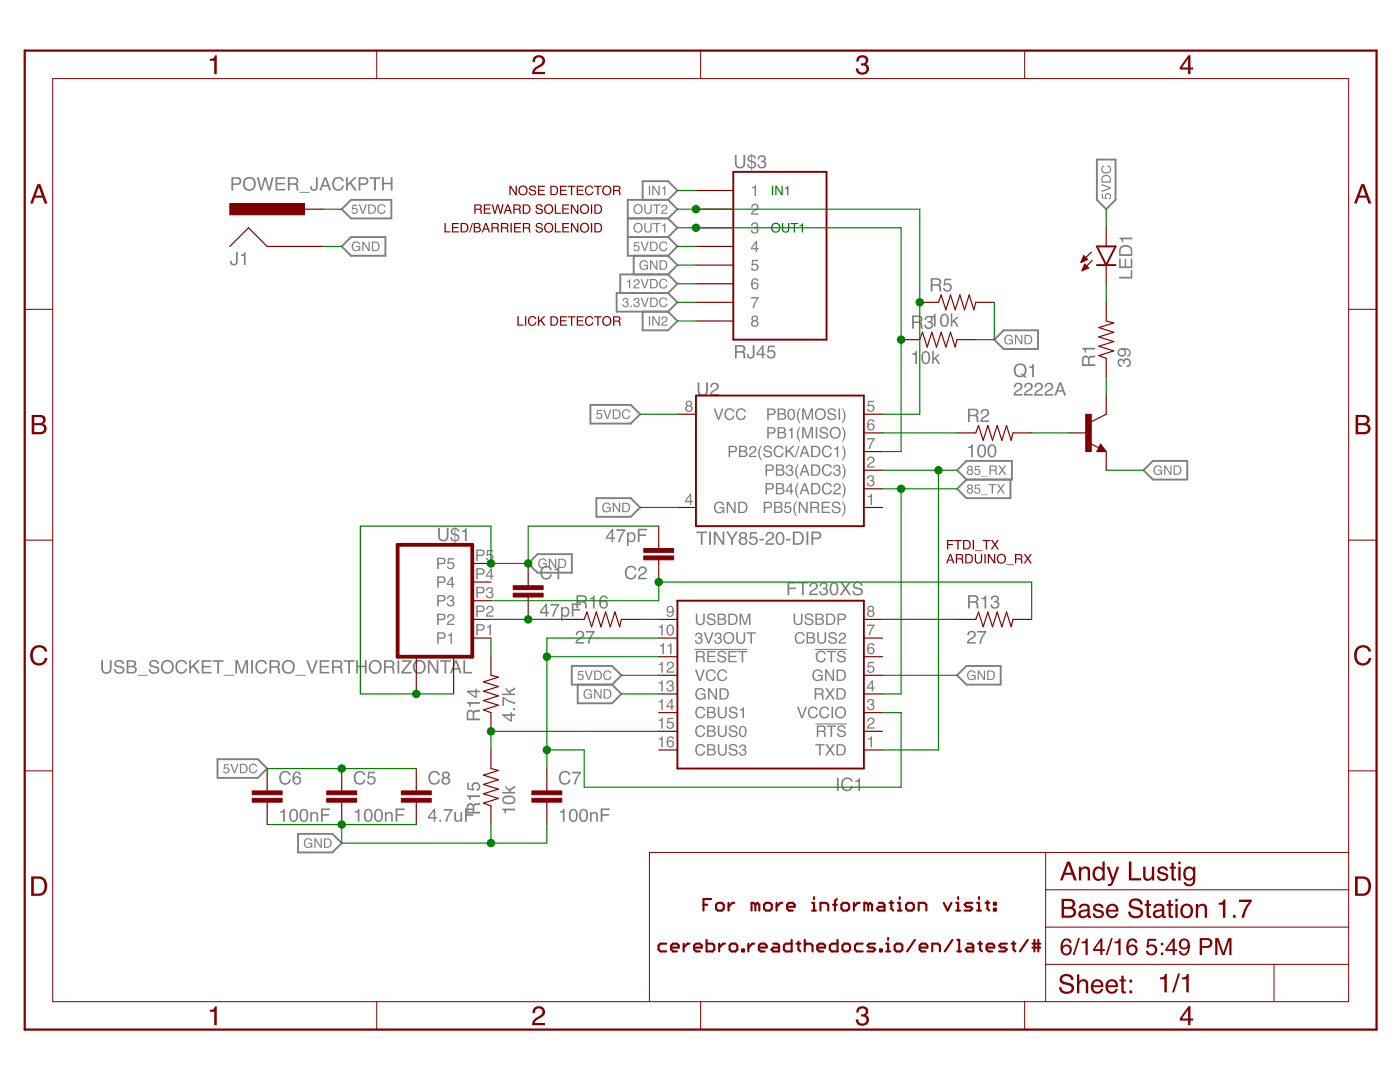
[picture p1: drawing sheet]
<?xml version="1.0" encoding="utf-8"?>
<!DOCTYPE eagle SYSTEM "eagle.dtd">
<!--
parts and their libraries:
SparkFun-DigitalIC: Licensing: Creative Commons ShareAlike 4.0 International - https://creativecommons.org/licenses/by-sa/4.0
-->
<eagle version="7.3.0">
<drawing>
<settings>
<setting alwaysvectorfont="no"/>
<setting verticaltext="up"/>
</settings>
<grid distance="0.1" unitdist="inch" unit="inch" style="lines" multiple="1" display="no" altdistance="0.01" altunitdist="inch" altunit="inch"/>
<schematic xreflabel="%F%N/%S.%C%R" xrefpart="/%S.%C%R">
<libraries>
<library name="SparkFun-DigitalIC">
<symbols>
<symbol name="ATTINY13">
<wire x1="-12.7" y1="10.16" x2="10.16" y2="10.16" width="0.254" layer="94"/>
<wire x1="10.16" y1="10.16" x2="10.16" y2="-7.62" width="0.254" layer="94"/>
<wire x1="10.16" y1="-7.62" x2="-12.7" y2="-7.62" width="0.254" layer="94"/>
<wire x1="-12.7" y1="-7.62" x2="-12.7" y2="10.16" width="0.254" layer="94"/>
<text x="-12.7" y="-10.16" size="1.778" layer="96">&gt;Value</text>
<text x="-12.7" y="10.16" size="1.778" layer="95">&gt;Name</text>
<pin name="VCC" x="-15.24" y="7.62" length="short"/>
<pin name="PB1(MISO)" x="12.7" y="5.08" length="short" rot="R180"/>
<pin name="PB5(NRES)" x="12.7" y="-5.08" length="short" rot="R180"/>
<pin name="GND" x="-15.24" y="-5.08" length="short"/>
<pin name="PB0(MOSI)" x="12.7" y="7.62" length="short" rot="R180"/>
<pin name="PB2(SCK/ADC1)" x="12.7" y="2.54" length="short" rot="R180"/>
<pin name="PB3(ADC3)" x="12.7" y="0" length="short" rot="R180"/>
<pin name="PB4(ADC2)" x="12.7" y="-2.54" length="short" rot="R180"/>
</symbol>
</symbols>
<devicesets>
<deviceset name="ATTINY45" prefix="U" uservalue="yes">
<gates>
<gate name="G$1" symbol="ATTINY13" x="0" y="0"/>
</gates>
<devices>
<device name="TINY45-20-SMT" package="SO08-EIAJ">
<connects>
<connect gate="G$1" pin="GND" pad="4"/>
<connect gate="G$1" pin="PB0(MOSI)" pad="5"/>
<connect gate="G$1" pin="PB1(MISO)" pad="6"/>
<connect gate="G$1" pin="PB2(SCK/ADC1)" pad="7"/>
<connect gate="G$1" pin="PB3(ADC3)" pad="2"/>
<connect gate="G$1" pin="PB4(ADC2)" pad="3"/>
<connect gate="G$1" pin="PB5(NRES)" pad="1"/>
<connect gate="G$1" pin="VCC" pad="8"/>
</connects>
<technologies>
<technology name="">
<attribute name="PROD_ID" value="IC-08922"/>
<attribute name="VALUE" value="Tiny45-20-SMT" constant="no"/>
</technology>
</technologies>
</device>
<device name="TINY45-20-DIP" package="DIP08">
<connects>
<connect gate="G$1" pin="GND" pad="4"/>
<connect gate="G$1" pin="PB0(MOSI)" pad="5"/>
<connect gate="G$1" pin="PB1(MISO)" pad="6"/>
<connect gate="G$1" pin="PB2(SCK/ADC1)" pad="7"/>
<connect gate="G$1" pin="PB3(ADC3)" pad="2"/>
<connect gate="G$1" pin="PB4(ADC2)" pad="3"/>
<connect gate="G$1" pin="PB5(NRES)" pad="1"/>
<connect gate="G$1" pin="VCC" pad="8"/>
</connects>
<technologies>
<technology name="">
<attribute name="PROD_ID" value="IC-09439"/>
<attribute name="VALUE" value="TINY45-20-DIP" constant="no"/>
</technology>
</technologies>
</device>
<device name="TINY85-20-DIP" package="DIP08">
<connects>
<connect gate="G$1" pin="GND" pad="4"/>
<connect gate="G$1" pin="PB0(MOSI)" pad="5"/>
<connect gate="G$1" pin="PB1(MISO)" pad="6"/>
<connect gate="G$1" pin="PB2(SCK/ADC1)" pad="7"/>
<connect gate="G$1" pin="PB3(ADC3)" pad="2"/>
<connect gate="G$1" pin="PB4(ADC2)" pad="3"/>
<connect gate="G$1" pin="PB5(NRES)" pad="1"/>
<connect gate="G$1" pin="VCC" pad="8"/>
</connects>
<technologies>
<technology name="">
<attribute name="PROD_ID" value="IC-09445"/>
<attribute name="VALUE" value="TINY85-20-DIP" constant="no"/>
</technology>
</technologies>
</device>
<device name="TINY85-20-SMT" package="SO08-EIAJ">
<connects>
<connect gate="G$1" pin="GND" pad="4"/>
<connect gate="G$1" pin="PB0(MOSI)" pad="5"/>
<connect gate="G$1" pin="PB1(MISO)" pad="6"/>
<connect gate="G$1" pin="PB2(SCK/ADC1)" pad="7"/>
<connect gate="G$1" pin="PB3(ADC3)" pad="2"/>
<connect gate="G$1" pin="PB4(ADC2)" pad="3"/>
<connect gate="G$1" pin="PB5(NRES)" pad="1"/>
<connect gate="G$1" pin="VCC" pad="8"/>
</connects>
<technologies>
<technology name="">
<attribute name="PROD_ID" value="IC-09092"/>
<attribute name="VALUE" value="Tiny85-20-SMT" constant="no"/>
</technology>
</technologies>
</device>
</devices>
</deviceset>
</devicesets>
</library>
<library name="Andy-library">
<symbols>
<symbol name="RJ45-8">
<wire x1="-7.62" y1="-10.16" x2="5.08" y2="-10.16" width="0.254" layer="94"/>
<wire x1="5.08" y1="-10.16" x2="5.08" y2="12.7" width="0.254" layer="94"/>
<wire x1="5.08" y1="12.7" x2="-7.62" y2="12.7" width="0.254" layer="94"/>
<wire x1="-7.62" y1="12.7" x2="-7.62" y2="-10.16" width="0.254" layer="94"/>
<text x="-7.62" y="13.208" size="1.778" layer="95">&gt;Name</text>
<text x="-7.62" y="-12.7" size="1.778" layer="95">&gt;Value</text>
<pin name="1" x="-12.7" y="10.16" visible="pin" length="middle"/>
<pin name="2" x="-12.7" y="7.62" visible="pin" length="middle"/>
<pin name="3" x="-12.7" y="5.08" visible="pin" length="middle"/>
<pin name="4" x="-12.7" y="2.54" visible="pin" length="middle"/>
<pin name="8" x="-12.7" y="-7.62" visible="pin" length="middle"/>
<pin name="7" x="-12.7" y="-5.08" visible="pin" length="middle"/>
<pin name="6" x="-12.7" y="-2.54" visible="pin" length="middle"/>
<pin name="5" x="-12.7" y="0" visible="pin" length="middle"/>
</symbol>
<symbol name="LED">
<wire x1="1.27" y1="0" x2="0" y2="-2.54" width="0.254" layer="94"/>
<wire x1="0" y1="-2.54" x2="-1.27" y2="0" width="0.254" layer="94"/>
<wire x1="1.27" y1="-2.54" x2="0" y2="-2.54" width="0.254" layer="94"/>
<wire x1="0" y1="-2.54" x2="-1.27" y2="-2.54" width="0.254" layer="94"/>
<wire x1="1.27" y1="0" x2="0" y2="0" width="0.254" layer="94"/>
<wire x1="0" y1="0" x2="-1.27" y2="0" width="0.254" layer="94"/>
<wire x1="-2.032" y1="-0.762" x2="-3.429" y2="-2.159" width="0.1524" layer="94"/>
<wire x1="-1.905" y1="-1.905" x2="-3.302" y2="-3.302" width="0.1524" layer="94"/>
<text x="3.556" y="-4.572" size="1.778" layer="95" rot="R90">&gt;NAME</text>
<text x="5.715" y="-4.572" size="1.778" layer="96" rot="R90">&gt;VALUE</text>
<pin name="C" x="0" y="-5.08" visible="off" length="short" direction="pas" rot="R90"/>
<pin name="A" x="0" y="2.54" visible="off" length="short" direction="pas" rot="R270"/>
<polygon width="0.1524" layer="94">
<vertex x="-3.429" y="-2.159"/>
<vertex x="-3.048" y="-1.27"/>
<vertex x="-2.54" y="-1.778"/>
</polygon>
<polygon width="0.1524" layer="94">
<vertex x="-3.302" y="-3.302"/>
<vertex x="-2.921" y="-2.413"/>
<vertex x="-2.413" y="-2.921"/>
</polygon>
</symbol>
<symbol name="MICRO-SOCKET">
<wire x1="-5.08" y1="7.62" x2="-5.08" y2="-7.62" width="0.508" layer="94"/>
<wire x1="-5.08" y1="-7.62" x2="5.08" y2="-7.62" width="0.508" layer="94"/>
<wire x1="5.08" y1="-7.62" x2="5.08" y2="7.62" width="0.508" layer="94"/>
<wire x1="5.08" y1="7.62" x2="-5.08" y2="7.62" width="0.508" layer="94"/>
<text x="-4.826" y="8.128" size="1.778" layer="95">&gt;NAME</text>
<text x="-5.08" y="-9.906" size="1.778" layer="96">&gt;VALUE</text>
<pin name="P4" x="-7.62" y="2.54" length="short"/>
<pin name="P1" x="-7.62" y="-5.08" length="short"/>
<pin name="P5" x="-7.62" y="5.08" length="short"/>
<pin name="P2" x="-7.62" y="-2.54" length="short"/>
<pin name="P3" x="-7.62" y="0" length="short"/>
<pin name="P$1" x="2.54" y="-12.7" visible="off" length="middle" rot="R90"/>
<pin name="P$2" x="-2.54" y="-12.7" visible="off" length="middle" rot="R90"/>
</symbol>
<symbol name="NPN-1">
<wire x1="2.54" y1="2.54" x2="0.508" y2="1.524" width="0.1524" layer="94"/>
<wire x1="1.778" y1="-1.524" x2="2.54" y2="-2.54" width="0.1524" layer="94"/>
<wire x1="2.54" y1="-2.54" x2="1.27" y2="-2.54" width="0.1524" layer="94"/>
<wire x1="1.27" y1="-2.54" x2="1.778" y2="-1.524" width="0.1524" layer="94"/>
<wire x1="1.54" y1="-2.04" x2="0.308" y2="-1.424" width="0.1524" layer="94"/>
<wire x1="1.524" y1="-2.413" x2="2.286" y2="-2.413" width="0.254" layer="94"/>
<wire x1="2.286" y1="-2.413" x2="1.778" y2="-1.778" width="0.254" layer="94"/>
<wire x1="1.778" y1="-1.778" x2="1.524" y2="-2.286" width="0.254" layer="94"/>
<wire x1="1.524" y1="-2.286" x2="1.905" y2="-2.286" width="0.254" layer="94"/>
<wire x1="1.905" y1="-2.286" x2="1.778" y2="-2.032" width="0.254" layer="94"/>
<text x="-10.16" y="7.62" size="1.778" layer="95">&gt;NAME</text>
<text x="-10.16" y="5.08" size="1.778" layer="96">&gt;VALUE</text>
<rectangle x1="-0.254" y1="-2.54" x2="0.508" y2="2.54" layer="94"/>
<pin name="B" x="-2.54" y="0" visible="off" length="short" direction="pas" swaplevel="1"/>
<pin name="E" x="2.54" y="-5.08" visible="off" length="short" direction="pas" swaplevel="3" rot="R90"/>
<pin name="C" x="2.54" y="5.08" visible="off" length="short" direction="pas" swaplevel="2" rot="R270"/>
</symbol>
<symbol name="POWERJACK">
<wire x1="-10.16" y1="2.54" x2="-7.62" y2="5.08" width="0.1524" layer="94"/>
<wire x1="-7.62" y1="5.08" x2="-5.08" y2="2.54" width="0.1524" layer="94"/>
<wire x1="-5.08" y1="2.54" x2="-2.54" y2="2.54" width="0.1524" layer="94"/>
<wire x1="-2.54" y1="2.54" x2="0" y2="2.54" width="0.1524" layer="94"/>
<text x="-10.16" y="10.16" size="1.778" layer="96">&gt;Value</text>
<text x="-10.16" y="0" size="1.778" layer="95">&gt;Name</text>
<rectangle x1="-10.16" y1="6.858" x2="0" y2="8.382" layer="94"/>
<pin name="GND" x="2.54" y="2.54" visible="off" length="short" rot="R180"/>
<pin name="PWR" x="2.54" y="7.62" visible="off" length="short" rot="R180"/>
</symbol>
</symbols>
<devicesets>
<deviceset name="RJ45">
<gates>
<gate name="G$1" symbol="RJ45-8" x="0" y="0"/>
</gates>
<devices>
<device name="" package="RJ45-8">
<connects>
<connect gate="G$1" pin="1" pad="1"/>
<connect gate="G$1" pin="2" pad="2"/>
<connect gate="G$1" pin="3" pad="3"/>
<connect gate="G$1" pin="4" pad="4"/>
<connect gate="G$1" pin="5" pad="5"/>
<connect gate="G$1" pin="6" pad="6"/>
<connect gate="G$1" pin="7" pad="7"/>
<connect gate="G$1" pin="8" pad="8"/>
</connects>
<technologies>
<technology name=""/>
</technologies>
</device>
<device name="NOHOLES" package="RJ45-NOHOLES">
<connects>
<connect gate="G$1" pin="1" pad="1"/>
<connect gate="G$1" pin="2" pad="2"/>
<connect gate="G$1" pin="3" pad="3"/>
<connect gate="G$1" pin="4" pad="4"/>
<connect gate="G$1" pin="5" pad="5"/>
<connect gate="G$1" pin="6" pad="6"/>
<connect gate="G$1" pin="7" pad="7"/>
<connect gate="G$1" pin="8" pad="8"/>
</connects>
<technologies>
<technology name=""/>
</technologies>
</device>
</devices>
</deviceset>
<deviceset name="LED" prefix="LED" uservalue="yes">
<gates>
<gate name="G$1" symbol="LED" x="0" y="0"/>
</gates>
<devices>
<device name="5MM" package="LED5MM">
<connects>
<connect gate="G$1" pin="A" pad="A"/>
<connect gate="G$1" pin="C" pad="K"/>
</connects>
<technologies>
<technology name=""/>
</technologies>
</device>
<device name="3MM" package="LED3MM">
<connects>
<connect gate="G$1" pin="A" pad="A"/>
<connect gate="G$1" pin="C" pad="K"/>
</connects>
<technologies>
<technology name=""/>
</technologies>
</device>
<device name="1206" package="LED-1206">
<connects>
<connect gate="G$1" pin="A" pad="A"/>
<connect gate="G$1" pin="C" pad="C"/>
</connects>
<technologies>
<technology name=""/>
</technologies>
</device>
<device name="0603" package="LED-0603">
<connects>
<connect gate="G$1" pin="A" pad="A"/>
<connect gate="G$1" pin="C" pad="C"/>
</connects>
<technologies>
<technology name=""/>
</technologies>
</device>
<device name="10MM" package="LED10MM">
<connects>
<connect gate="G$1" pin="A" pad="A"/>
<connect gate="G$1" pin="C" pad="C"/>
</connects>
<technologies>
<technology name=""/>
</technologies>
</device>
<device name="-FKIT-1206" package="FKIT-LED-1206">
<connects>
<connect gate="G$1" pin="A" pad="A"/>
<connect gate="G$1" pin="C" pad="C"/>
</connects>
<technologies>
<technology name=""/>
</technologies>
</device>
<device name="-3MM-NO_SILK" package="LED3MM-NS">
<connects>
<connect gate="G$1" pin="A" pad="A"/>
<connect gate="G$1" pin="C" pad="K"/>
</connects>
<technologies>
<technology name=""/>
</technologies>
</device>
<device name="5MM-KIT" package="LED5MM-KIT">
<connects>
<connect gate="G$1" pin="A" pad="A"/>
<connect gate="G$1" pin="C" pad="K"/>
</connects>
<technologies>
<technology name=""/>
</technologies>
</device>
<device name="1206-BOTTOM" package="LED-1206-BOTTOM">
<connects>
<connect gate="G$1" pin="A" pad="A"/>
<connect gate="G$1" pin="C" pad="C"/>
</connects>
<technologies>
<technology name=""/>
</technologies>
</device>
<device name="" package="PLCC-2">
<connects>
<connect gate="G$1" pin="A" pad="ANODE"/>
<connect gate="G$1" pin="C" pad="CATHODE"/>
</connects>
<technologies>
<technology name=""/>
</technologies>
</device>
</devices>
</deviceset>
<deviceset name="USB_SOCKET_MICRO_VERT">
<gates>
<gate name="G$1" symbol="MICRO-SOCKET" x="0" y="0"/>
</gates>
<devices>
<device name="" package="USB_VERT_MICRO_SMD">
<connects>
<connect gate="G$1" pin="P$1" pad="P$1"/>
<connect gate="G$1" pin="P$2" pad="P$2 P$3"/>
<connect gate="G$1" pin="P1" pad="P1"/>
<connect gate="G$1" pin="P2" pad="P2"/>
<connect gate="G$1" pin="P3" pad="P3"/>
<connect gate="G$1" pin="P4" pad="P4"/>
<connect gate="G$1" pin="P5" pad="P5"/>
</connects>
<technologies>
<technology name=""/>
</technologies>
</device>
<device name="HORIZONTAL" package="USB_HORZ_MICRO_SMD">
<connects>
<connect gate="G$1" pin="P$1" pad="G1"/>
<connect gate="G$1" pin="P$2" pad="G2"/>
<connect gate="G$1" pin="P1" pad="P1"/>
<connect gate="G$1" pin="P2" pad="P2"/>
<connect gate="G$1" pin="P3" pad="P3"/>
<connect gate="G$1" pin="P4" pad="P4"/>
<connect gate="G$1" pin="P5" pad="P5"/>
</connects>
<technologies>
<technology name=""/>
</technologies>
</device>
<device name="REINFORCED" package="USB_HORZ_REINFORCED_MICRO">
<connects>
<connect gate="G$1" pin="P$1" pad="G1 G2"/>
<connect gate="G$1" pin="P$2" pad="P$1 P$2"/>
<connect gate="G$1" pin="P1" pad="P1"/>
<connect gate="G$1" pin="P2" pad="P2"/>
<connect gate="G$1" pin="P3" pad="P3"/>
<connect gate="G$1" pin="P4" pad="P4"/>
<connect gate="G$1" pin="P5" pad="P5"/>
</connects>
<technologies>
<technology name=""/>
</technologies>
</device>
</devices>
</deviceset>
<deviceset name="2N2222" prefix="T">
<gates>
<gate name="G$1" symbol="NPN-1" x="0" y="0"/>
</gates>
<devices>
<device name="" package="TO92-EBC-OVAL">
<connects>
<connect gate="G$1" pin="B" pad="B"/>
<connect gate="G$1" pin="C" pad="C"/>
<connect gate="G$1" pin="E" pad="E"/>
</connects>
<technologies>
<technology name=""/>
</technologies>
</device>
</devices>
</deviceset>
<deviceset name="POWER_JACK" prefix="J">
<gates>
<gate name="G$1" symbol="POWERJACK" x="7.62" y="-2.54"/>
</gates>
<devices>
<device name="PTH" package="POWER_JACK_PTH">
<connects>
<connect gate="G$1" pin="GND" pad="GND"/>
<connect gate="G$1" pin="PWR" pad="PWR"/>
</connects>
<technologies>
<technology name="">
<attribute name="PROD_ID" value="PRT-00119" constant="no"/>
</technology>
</technologies>
</device>
</devices>
</deviceset>
</devicesets>
</library>
<library name="SparkFun-Capacitors">
<symbols>
<symbol name="CAP">
<wire x1="0" y1="2.54" x2="0" y2="2.032" width="0.1524" layer="94"/>
<wire x1="0" y1="0" x2="0" y2="0.508" width="0.1524" layer="94"/>
<text x="1.524" y="2.921" size="1.778" layer="95">&gt;NAME</text>
<text x="1.524" y="-2.159" size="1.778" layer="96">&gt;VALUE</text>
<rectangle x1="-2.032" y1="0.508" x2="2.032" y2="1.016" layer="94"/>
<rectangle x1="-2.032" y1="1.524" x2="2.032" y2="2.032" layer="94"/>
<pin name="1" x="0" y="5.08" visible="off" length="short" direction="pas" swaplevel="1" rot="R270"/>
<pin name="2" x="0" y="-2.54" visible="off" length="short" direction="pas" swaplevel="1" rot="R90"/>
</symbol>
</symbols>
<devicesets>
<deviceset name="CAP" prefix="C" uservalue="yes">
<gates>
<gate name="G$1" symbol="CAP" x="0" y="0"/>
</gates>
<devices>
<device name="PTH" package="CAP-PTH-SMALL">
<connects>
<connect gate="G$1" pin="1" pad="1"/>
<connect gate="G$1" pin="2" pad="2"/>
</connects>
<technologies>
<technology name=""/>
</technologies>
</device>
<device name="PTH2" package="CAP-PTH-SMALL2">
<connects>
<connect gate="G$1" pin="1" pad="1"/>
<connect gate="G$1" pin="2" pad="2"/>
</connects>
<technologies>
<technology name=""/>
</technologies>
</device>
<device name="0805" package="0805">
<connects>
<connect gate="G$1" pin="1" pad="1"/>
<connect gate="G$1" pin="2" pad="2"/>
</connects>
<technologies>
<technology name=""/>
</technologies>
</device>
<device name="PTH3" package="CAP-PTH-LARGE">
<connects>
<connect gate="G$1" pin="1" pad="1"/>
<connect gate="G$1" pin="2" pad="2"/>
</connects>
<technologies>
<technology name=""/>
</technologies>
</device>
<device name="SMD" package="GRM43D">
<connects>
<connect gate="G$1" pin="1" pad="A"/>
<connect gate="G$1" pin="2" pad="C"/>
</connects>
<technologies>
<technology name=""/>
</technologies>
</device>
<device name="0603-CAP" package="0603-CAP">
<connects>
<connect gate="G$1" pin="1" pad="1"/>
<connect gate="G$1" pin="2" pad="2"/>
</connects>
<technologies>
<technology name=""/>
</technologies>
</device>
<device name="0402-CAP" package="0402-CAP">
<connects>
<connect gate="G$1" pin="1" pad="1"/>
<connect gate="G$1" pin="2" pad="2"/>
</connects>
<technologies>
<technology name=""/>
</technologies>
</device>
<device name="PTH1" package="CAP-PTH-5MM">
<connects>
<connect gate="G$1" pin="1" pad="1"/>
<connect gate="G$1" pin="2" pad="2"/>
</connects>
<technologies>
<technology name=""/>
</technologies>
</device>
<device name="_" package="AXIAL-5MM">
<connects>
<connect gate="G$1" pin="1" pad="P$1"/>
<connect gate="G$1" pin="2" pad="P$2"/>
</connects>
<technologies>
<technology name=""/>
</technologies>
</device>
<device name="1210" package="1210">
<connects>
<connect gate="G$1" pin="1" pad="1"/>
<connect gate="G$1" pin="2" pad="2"/>
</connects>
<technologies>
<technology name=""/>
</technologies>
</device>
<device name="1206" package="1206">
<connects>
<connect gate="G$1" pin="1" pad="1"/>
<connect gate="G$1" pin="2" pad="2"/>
</connects>
<technologies>
<technology name=""/>
</technologies>
</device>
<device name="ASMD" package="CTZ3">
<connects>
<connect gate="G$1" pin="1" pad="+"/>
<connect gate="G$1" pin="2" pad="-"/>
</connects>
<technologies>
<technology name=""/>
</technologies>
</device>
<device name="KIT" package="CAP-PTH-SMALL-KIT">
<connects>
<connect gate="G$1" pin="1" pad="1"/>
<connect gate="G$1" pin="2" pad="2"/>
</connects>
<technologies>
<technology name=""/>
</technologies>
</device>
<device name="EZ" package="CAP-PTH-SMALLEZ">
<connects>
<connect gate="G$1" pin="1" pad="1"/>
<connect gate="G$1" pin="2" pad="2"/>
</connects>
<technologies>
<technology name=""/>
</technologies>
</device>
</devices>
</deviceset>
</devicesets>
</library>
<library name="ftdichip">
<symbols>
<symbol name="FT230X">
<pin name="TXD" x="-15.24" y="7.62" length="short" direction="out"/>
<pin name="!RTS" x="-15.24" y="5.08" length="short" direction="out"/>
<pin name="VCCIO" x="-15.24" y="2.54" length="short" direction="pwr"/>
<pin name="RXD" x="-15.24" y="0" length="short" direction="in"/>
<pin name="GND" x="-15.24" y="-2.54" length="short" direction="pwr"/>
<pin name="!CTS" x="-15.24" y="-5.08" length="short" direction="in"/>
<pin name="CBUS2" x="-15.24" y="-7.62" length="short"/>
<pin name="USBDP" x="-15.24" y="-10.16" length="short" direction="in"/>
<pin name="USBDM" x="15.24" y="-10.16" length="short" direction="in" rot="R180"/>
<pin name="3V3OUT" x="15.24" y="-7.62" length="short" direction="out" rot="R180"/>
<pin name="!RESET" x="15.24" y="-5.08" length="short" direction="in" rot="R180"/>
<pin name="VCC" x="15.24" y="-2.54" length="short" direction="pwr" rot="R180"/>
<pin name="GND@1" x="15.24" y="0" length="short" direction="pwr" rot="R180"/>
<pin name="CBUS1" x="15.24" y="2.54" length="short" rot="R180"/>
<pin name="CBUS0" x="15.24" y="5.08" length="short" rot="R180"/>
<pin name="CBUS3" x="15.24" y="7.62" length="short" rot="R180"/>
<wire x1="-12.7" y1="-12.7" x2="12.7" y2="-12.7" width="0.254" layer="94"/>
<wire x1="12.7" y1="-12.7" x2="12.7" y2="10.16" width="0.254" layer="94"/>
<wire x1="12.7" y1="10.16" x2="-12.7" y2="10.16" width="0.254" layer="94"/>
<wire x1="-12.7" y1="10.16" x2="-12.7" y2="-12.7" width="0.254" layer="94"/>
<text x="-12.7" y="11.43" size="1.778" layer="95">&gt;NAME</text>
<text x="-12.7" y="-15.24" size="1.778" layer="96">&gt;VALUE</text>
</symbol>
</symbols>
<devicesets>
<deviceset name="FT230X" prefix="IC">
<gates>
<gate name="G$1" symbol="FT230X" x="0" y="0"/>
</gates>
<devices>
<device name="S" package="SSOP16">
<connects>
<connect gate="G$1" pin="!CTS" pad="6"/>
<connect gate="G$1" pin="!RESET" pad="11"/>
<connect gate="G$1" pin="!RTS" pad="2"/>
<connect gate="G$1" pin="3V3OUT" pad="10"/>
<connect gate="G$1" pin="CBUS0" pad="15"/>
<connect gate="G$1" pin="CBUS1" pad="14"/>
<connect gate="G$1" pin="CBUS2" pad="7"/>
<connect gate="G$1" pin="CBUS3" pad="16"/>
<connect gate="G$1" pin="GND" pad="5"/>
<connect gate="G$1" pin="GND@1" pad="13"/>
<connect gate="G$1" pin="RXD" pad="4"/>
<connect gate="G$1" pin="TXD" pad="1"/>
<connect gate="G$1" pin="USBDM" pad="9"/>
<connect gate="G$1" pin="USBDP" pad="8"/>
<connect gate="G$1" pin="VCC" pad="12"/>
<connect gate="G$1" pin="VCCIO" pad="3"/>
</connects>
<technologies>
<technology name=""/>
</technologies>
</device>
<device name="Q" package="QFN16">
<connects>
<connect gate="G$1" pin="!CTS" pad="4"/>
<connect gate="G$1" pin="!RESET" pad="9"/>
<connect gate="G$1" pin="!RTS" pad="16"/>
<connect gate="G$1" pin="3V3OUT" pad="8"/>
<connect gate="G$1" pin="CBUS0" pad="12"/>
<connect gate="G$1" pin="CBUS1" pad="11"/>
<connect gate="G$1" pin="CBUS2" pad="5"/>
<connect gate="G$1" pin="CBUS3" pad="14"/>
<connect gate="G$1" pin="GND" pad="3"/>
<connect gate="G$1" pin="GND@1" pad="13"/>
<connect gate="G$1" pin="RXD" pad="2"/>
<connect gate="G$1" pin="TXD" pad="15"/>
<connect gate="G$1" pin="USBDM" pad="7"/>
<connect gate="G$1" pin="USBDP" pad="6"/>
<connect gate="G$1" pin="VCC" pad="10"/>
<connect gate="G$1" pin="VCCIO" pad="1"/>
</connects>
<technologies>
<technology name=""/>
</technologies>
</device>
</devices>
</deviceset>
</devicesets>
</library>
<library name="SparkFun-Resistors">
<symbols>
<symbol name="RESISTOR">
<wire x1="-2.54" y1="0" x2="-2.159" y2="1.016" width="0.1524" layer="94"/>
<wire x1="-2.159" y1="1.016" x2="-1.524" y2="-1.016" width="0.1524" layer="94"/>
<wire x1="-1.524" y1="-1.016" x2="-0.889" y2="1.016" width="0.1524" layer="94"/>
<wire x1="-0.889" y1="1.016" x2="-0.254" y2="-1.016" width="0.1524" layer="94"/>
<wire x1="-0.254" y1="-1.016" x2="0.381" y2="1.016" width="0.1524" layer="94"/>
<wire x1="0.381" y1="1.016" x2="1.016" y2="-1.016" width="0.1524" layer="94"/>
<wire x1="1.016" y1="-1.016" x2="1.651" y2="1.016" width="0.1524" layer="94"/>
<wire x1="1.651" y1="1.016" x2="2.286" y2="-1.016" width="0.1524" layer="94"/>
<wire x1="2.286" y1="-1.016" x2="2.54" y2="0" width="0.1524" layer="94"/>
<text x="-3.81" y="1.4986" size="1.778" layer="95">&gt;NAME</text>
<text x="-3.81" y="-3.302" size="1.778" layer="96">&gt;VALUE</text>
<pin name="2" x="5.08" y="0" visible="off" length="short" direction="pas" swaplevel="1" rot="R180"/>
<pin name="1" x="-5.08" y="0" visible="off" length="short" direction="pas" swaplevel="1"/>
</symbol>
</symbols>
<devicesets>
<deviceset name="RESISTOR" prefix="R" uservalue="yes">
<gates>
<gate name="G$1" symbol="RESISTOR" x="0" y="0"/>
</gates>
<devices>
<device name="1206" package="1206">
<connects>
<connect gate="G$1" pin="1" pad="1"/>
<connect gate="G$1" pin="2" pad="2"/>
</connects>
<technologies>
<technology name=""/>
</technologies>
</device>
<device name="AXIAL-0.3" package="AXIAL-0.3">
<connects>
<connect gate="G$1" pin="1" pad="P$1"/>
<connect gate="G$1" pin="2" pad="P$2"/>
</connects>
<technologies>
<technology name=""/>
</technologies>
</device>
<device name="2010" package="R2010">
<connects>
<connect gate="G$1" pin="1" pad="1"/>
<connect gate="G$1" pin="2" pad="2"/>
</connects>
<technologies>
<technology name=""/>
</technologies>
</device>
<device name="0805-RES" package="0805">
<connects>
<connect gate="G$1" pin="1" pad="1"/>
<connect gate="G$1" pin="2" pad="2"/>
</connects>
<technologies>
<technology name=""/>
</technologies>
</device>
<device name="0603-RES" package="0603-RES">
<connects>
<connect gate="G$1" pin="1" pad="1"/>
<connect gate="G$1" pin="2" pad="2"/>
</connects>
<technologies>
<technology name=""/>
</technologies>
</device>
<device name="0603" package="0603-RES">
<connects>
<connect gate="G$1" pin="1" pad="1"/>
<connect gate="G$1" pin="2" pad="2"/>
</connects>
<technologies>
<technology name=""/>
</technologies>
</device>
<device name="PTH-1/6W" package="1/6W-RES">
<connects>
<connect gate="G$1" pin="1" pad="1"/>
<connect gate="G$1" pin="2" pad="2"/>
</connects>
<technologies>
<technology name=""/>
</technologies>
</device>
<device name="2512" package="R2512">
<connects>
<connect gate="G$1" pin="1" pad="1"/>
<connect gate="G$1" pin="2" pad="2"/>
</connects>
<technologies>
<technology name=""/>
</technologies>
</device>
<device name="PTH-1/4W" package="AXIAL-0.4">
<connects>
<connect gate="G$1" pin="1" pad="P$1"/>
<connect gate="G$1" pin="2" pad="P$2"/>
</connects>
<technologies>
<technology name=""/>
</technologies>
</device>
<device name="PTH-1/2W" package="AXIAL-0.5">
<connects>
<connect gate="G$1" pin="1" pad="P$1"/>
<connect gate="G$1" pin="2" pad="P$2"/>
</connects>
<technologies>
<technology name=""/>
</technologies>
</device>
<device name="PTH-1W" package="AXIAL-0.6">
<connects>
<connect gate="G$1" pin="1" pad="P$1"/>
<connect gate="G$1" pin="2" pad="P$2"/>
</connects>
<technologies>
<technology name=""/>
</technologies>
</device>
<device name="PTH-2W" package="AXIAL-0.8">
<connects>
<connect gate="G$1" pin="1" pad="P$1"/>
<connect gate="G$1" pin="2" pad="P$2"/>
</connects>
<technologies>
<technology name=""/>
</technologies>
</device>
<device name="KIT" package="AXIAL-0.3-KIT">
<connects>
<connect gate="G$1" pin="1" pad="P$1"/>
<connect gate="G$1" pin="2" pad="P$2"/>
</connects>
<technologies>
<technology name=""/>
</technologies>
</device>
<device name="EZ" package="AXIAL-0.3EZ">
<connects>
<connect gate="G$1" pin="1" pad="P$1"/>
<connect gate="G$1" pin="2" pad="P$2"/>
</connects>
<technologies>
<technology name=""/>
</technologies>
</device>
<device name="PTH-1/4W-VERT-KIT" package="AXIAL-0.1EZ">
<connects>
<connect gate="G$1" pin="1" pad="P$1"/>
<connect gate="G$1" pin="2" pad="P$2"/>
</connects>
<technologies>
<technology name=""/>
</technologies>
</device>
<device name="PTH-1/4W-VERT" package="AXIAL-0.1">
<connects>
<connect gate="G$1" pin="1" pad="P$1"/>
<connect gate="G$1" pin="2" pad="P$2"/>
</connects>
<technologies>
<technology name=""/>
</technologies>
</device>
<device name="0402" package="0402-RES">
<connects>
<connect gate="G$1" pin="1" pad="1"/>
<connect gate="G$1" pin="2" pad="2"/>
</connects>
<technologies>
<technology name=""/>
</technologies>
</device>
</devices>
</deviceset>
</devicesets>
</library>
<library name="frames">
<symbols>
<symbol name="A5L-LOC">
<wire x1="85.09" y1="3.81" x2="85.09" y2="24.13" width="0.1016" layer="94"/>
<wire x1="85.09" y1="24.13" x2="139.065" y2="24.13" width="0.1016" layer="94"/>
<wire x1="139.065" y1="24.13" x2="180.34" y2="24.13" width="0.1016" layer="94"/>
<wire x1="170.18" y1="3.81" x2="170.18" y2="8.89" width="0.1016" layer="94"/>
<wire x1="170.18" y1="8.89" x2="180.34" y2="8.89" width="0.1016" layer="94"/>
<wire x1="170.18" y1="8.89" x2="139.065" y2="8.89" width="0.1016" layer="94"/>
<wire x1="139.065" y1="8.89" x2="139.065" y2="3.81" width="0.1016" layer="94"/>
<wire x1="139.065" y1="8.89" x2="139.065" y2="13.97" width="0.1016" layer="94"/>
<wire x1="139.065" y1="13.97" x2="180.34" y2="13.97" width="0.1016" layer="94"/>
<wire x1="139.065" y1="13.97" x2="139.065" y2="19.05" width="0.1016" layer="94"/>
<wire x1="139.065" y1="19.05" x2="180.34" y2="19.05" width="0.1016" layer="94"/>
<wire x1="139.065" y1="19.05" x2="139.065" y2="24.13" width="0.1016" layer="94"/>
<text x="140.97" y="15.24" size="2.54" layer="94">&gt;DRAWING_NAME</text>
<text x="140.97" y="10.16" size="2.286" layer="94">&gt;LAST_DATE_TIME</text>
<text x="154.305" y="5.08" size="2.54" layer="94">&gt;SHEET</text>
<text x="140.716" y="4.953" size="2.54" layer="94">Sheet:</text>
<frame x1="0" y1="0" x2="184.15" y2="133.35" columns="4" rows="4" layer="94"/>
<text x="140.97" y="20.32" size="2.54" layer="94">Andy Lustig</text>
<text x="112.522" y="14.224" size="1.8542" layer="94" font="vector" ratio="15" align="center">For more information visit:

cerebro.readthedocs.io/en/latest/#</text>
</symbol>
</symbols>
<devicesets>
<deviceset name="A5L-LOC" prefix="FRAME" uservalue="yes">
<gates>
<gate name="G$1" symbol="A5L-LOC" x="0" y="0"/>
</gates>
<devices>
<device name="">
<technologies>
<technology name=""/>
</technologies>
</device>
</devices>
</deviceset>
</devicesets>
</library>
</libraries>
<attributes>
</attributes>
<variantdefs>
</variantdefs>
<classes>
<class number="0" name="default" width="0" drill="0">
</class>
</classes>
<parts>
<part name="U$3" library="Andy-library" deviceset="RJ45" device=""/>
<part name="U2" library="SparkFun-DigitalIC" deviceset="ATTINY45" device="TINY85-20-DIP" value="TINY85-20-DIP"/>
<part name="IC1" library="ftdichip" deviceset="FT230X" device="S"/>
<part name="LED1" library="Andy-library" deviceset="LED" device=""/>
<part name="U$1" library="Andy-library" deviceset="USB_SOCKET_MICRO_VERT" device="HORIZONTAL"/>
<part name="R2" library="SparkFun-Resistors" deviceset="RESISTOR" device="PTH-1/4W-VERT" value="100"/>
<part name="R3" library="SparkFun-Resistors" deviceset="RESISTOR" device="PTH-1/4W-VERT" value="10k"/>
<part name="R5" library="SparkFun-Resistors" deviceset="RESISTOR" device="PTH-1/4W-VERT" value="10k"/>
<part name="R13" library="SparkFun-Resistors" deviceset="RESISTOR" device="PTH-1/4W-VERT" value="27"/>
<part name="R14" library="SparkFun-Resistors" deviceset="RESISTOR" device="PTH-1/4W-VERT" value="4.7k"/>
<part name="R15" library="SparkFun-Resistors" deviceset="RESISTOR" device="PTH-1/4W-VERT" value="10k"/>
<part name="R16" library="SparkFun-Resistors" deviceset="RESISTOR" device="PTH-1/4W-VERT" value="27"/>
<part name="C5" library="SparkFun-Capacitors" deviceset="CAP" device="PTH" value="100nF"/>
<part name="C6" library="SparkFun-Capacitors" deviceset="CAP" device="PTH" value="100nF"/>
<part name="C7" library="SparkFun-Capacitors" deviceset="CAP" device="PTH" value="100nF"/>
<part name="C8" library="SparkFun-Capacitors" deviceset="CAP" device="PTH" value="4.7uF"/>
<part name="Q1" library="Andy-library" deviceset="2N2222" device="" value="2222A"/>
<part name="R1" library="SparkFun-Resistors" deviceset="RESISTOR" device="PTH-1/4W-VERT" value="39"/>
<part name="C1" library="SparkFun-Capacitors" deviceset="CAP" device="PTH" value="47pF"/>
<part name="C2" library="SparkFun-Capacitors" deviceset="CAP" device="PTH" value="47pF"/>
<part name="J1" library="Andy-library" deviceset="POWER_JACK" device="PTH"/>
<part name="FRAME1" library="frames" deviceset="A5L-LOC" device=""/>
</parts>
<sheets>
<sheet>
<plain>
<text x="-2.54" y="45.72" size="1.27" layer="94" align="center-right">NOSE DETECTOR</text>
<text x="-2.54" y="27.94" size="1.27" layer="94" align="center-right">LICK DETECTOR</text>
<text x="-5.08" y="40.64" size="1.27" layer="94" align="center-right">LED/BARRIER SOLENOID</text>
<text x="-5.08" y="43.18" size="1.27" layer="94" align="center-right">REWARD SOLENOID</text>
<text x="17.78" y="40.64" size="1.27" layer="91" align="center-left">OUT1</text>
<text x="17.78" y="45.72" size="1.27" layer="91" align="center-left">IN1</text>
<text x="41.656" y="-5.08" size="1.27" layer="94">FTDI_TX
ARDUINO_RX</text>
</plain>
<instances>
<instance part="U$3" gate="G$1" x="20.32" y="35.56"/>
<instance part="U2" gate="G$1" x="20.32" y="7.62"/>
<instance part="IC1" gate="G$1" x="17.78" y="-22.86" rot="R180"/>
<instance part="LED1" gate="G$1" x="63.5" y="38.1"/>
<instance part="U$1" gate="G$1" x="-27.94" y="-10.16" rot="MR0"/>
<instance part="R2" gate="G$1" x="48.26" y="12.7"/>
<instance part="R3" gate="G$1" x="40.64" y="25.4"/>
<instance part="R5" gate="G$1" x="43.18" y="30.48"/>
<instance part="R13" gate="G$1" x="48.26" y="-12.7"/>
<instance part="R14" gate="G$1" x="-20.32" y="-22.86" rot="R90"/>
<instance part="R15" gate="G$1" x="-20.32" y="-35.56" rot="R90"/>
<instance part="R16" gate="G$1" x="-5.08" y="-12.7"/>
<instance part="C5" gate="G$1" x="-40.64" y="-38.1"/>
<instance part="C6" gate="G$1" x="-50.8" y="-38.1"/>
<instance part="C7" gate="G$1" x="-12.7" y="-38.1"/>
<instance part="C8" gate="G$1" x="-30.48" y="-38.1"/>
<instance part="Q1" gate="G$1" x="60.96" y="12.7"/>
<instance part="R1" gate="G$1" x="63.5" y="25.4" rot="R90"/>
<instance part="C1" gate="G$1" x="-15.24" y="-10.16"/>
<instance part="C2" gate="G$1" x="2.54" y="-2.54" rot="R180"/>
<instance part="J1" gate="G$1" x="-45.72" y="35.56"/>
<instance part="FRAME1" gate="G$1" x="-83.82" y="-68.58"/>
</instances>
<busses>
</busses>
<nets>
<net name="GND" class="0">
<segment>
<wire x1="7.62" y1="35.56" x2="5.08" y2="35.56" width="0.1524" layer="91"/>
<label x="5.08" y="35.56" size="1.27" layer="95" rot="R180" xref="yes"/>
<pinref part="U$3" gate="G$1" pin="5"/>
</segment>
<segment>
<wire x1="-20.32" y1="-5.08" x2="-15.24" y2="-5.08" width="0.1524" layer="91"/>
<label x="-15.24" y="-5.08" size="1.27" layer="95" xref="yes"/>
<wire x1="-20.32" y1="-5.08" x2="-20.32" y2="0" width="0.1524" layer="91"/>
<junction x="-20.32" y="-5.08"/>
<wire x1="-38.1" y1="0" x2="-20.32" y2="0" width="0.1524" layer="91"/>
<wire x1="-38.1" y1="0" x2="-38.1" y2="-22.86" width="0.1524" layer="91"/>
<pinref part="U$1" gate="G$1" pin="P5"/>
<pinref part="U$1" gate="G$1" pin="P$2"/>
<pinref part="U$1" gate="G$1" pin="P$1"/>
<wire x1="-25.4" y1="-22.86" x2="-30.48" y2="-22.86" width="0.1524" layer="91"/>
<wire x1="-30.48" y1="-22.86" x2="-38.1" y2="-22.86" width="0.1524" layer="91"/>
<junction x="-30.48" y="-22.86"/>
<pinref part="C1" gate="G$1" pin="1"/>
<pinref part="C2" gate="G$1" pin="2"/>
<wire x1="2.54" y1="0" x2="-15.24" y2="0" width="0.1524" layer="91"/>
<wire x1="-15.24" y1="0" x2="-15.24" y2="-5.08" width="0.1524" layer="91"/>
<junction x="-15.24" y="-5.08"/>
</segment>
<segment>
<pinref part="U2" gate="G$1" pin="GND"/>
<wire x1="5.08" y1="2.54" x2="0" y2="2.54" width="0.1524" layer="91"/>
<label x="0" y="2.54" size="1.27" layer="95" rot="R180" xref="yes"/>
</segment>
<segment>
<wire x1="63.5" y1="7.62" x2="68.58" y2="7.62" width="0.1524" layer="91"/>
<label x="68.58" y="7.62" size="1.27" layer="95" xref="yes"/>
<pinref part="Q1" gate="G$1" pin="E"/>
</segment>
<segment>
<wire x1="-12.7" y1="-40.64" x2="-12.7" y2="-43.18" width="0.1524" layer="91"/>
<wire x1="-50.8" y1="-40.64" x2="-40.64" y2="-40.64" width="0.1524" layer="91"/>
<wire x1="-40.64" y1="-40.64" x2="-40.64" y2="-43.18" width="0.1524" layer="91"/>
<junction x="-40.64" y="-40.64"/>
<wire x1="-40.64" y1="-40.64" x2="-30.48" y2="-40.64" width="0.1524" layer="91"/>
<label x="-40.64" y="-43.18" size="1.27" layer="95" rot="R180" xref="yes"/>
<wire x1="-12.7" y1="-43.18" x2="-20.32" y2="-43.18" width="0.1524" layer="91"/>
<wire x1="-20.32" y1="-43.18" x2="-40.64" y2="-43.18" width="0.1524" layer="91"/>
<wire x1="-20.32" y1="-40.64" x2="-20.32" y2="-43.18" width="0.1524" layer="91"/>
<junction x="-20.32" y="-43.18"/>
<pinref part="R15" gate="G$1" pin="1"/>
<pinref part="C7" gate="G$1" pin="2"/>
<pinref part="C6" gate="G$1" pin="2"/>
<pinref part="C5" gate="G$1" pin="2"/>
<pinref part="C8" gate="G$1" pin="2"/>
</segment>
<segment>
<wire x1="45.72" y1="25.4" x2="48.26" y2="25.4" width="0.1524" layer="91"/>
<label x="48.26" y="25.4" size="1.27" layer="95" xref="yes"/>
<wire x1="48.26" y1="25.4" x2="48.26" y2="30.48" width="0.1524" layer="91"/>
<pinref part="R3" gate="G$1" pin="2"/>
<pinref part="R5" gate="G$1" pin="2"/>
</segment>
<segment>
<pinref part="IC1" gate="G$1" pin="GND@1"/>
<wire x1="2.54" y1="-22.86" x2="-2.54" y2="-22.86" width="0.1524" layer="91"/>
<label x="-2.54" y="-22.86" size="1.27" layer="95" rot="R180" xref="yes"/>
</segment>
<segment>
<pinref part="IC1" gate="G$1" pin="GND"/>
<wire x1="33.02" y1="-20.32" x2="43.18" y2="-20.32" width="0.1524" layer="91"/>
<label x="43.18" y="-20.32" size="1.27" layer="95" xref="yes"/>
</segment>
<segment>
<pinref part="J1" gate="G$1" pin="GND"/>
<wire x1="-43.18" y1="38.1" x2="-40.64" y2="38.1" width="0.1524" layer="91"/>
<label x="-40.64" y="38.1" size="1.27" layer="95" xref="yes"/>
</segment>
</net>
<net name="OUT2" class="0">
<segment>
<wire x1="7.62" y1="43.18" x2="5.08" y2="43.18" width="0.1524" layer="91"/>
<label x="5.08" y="43.18" size="1.27" layer="95" rot="R180" xref="yes"/>
<pinref part="U$3" gate="G$1" pin="2"/>
<pinref part="U2" gate="G$1" pin="PB0(MOSI)"/>
<wire x1="33.02" y1="15.24" x2="38.1" y2="15.24" width="0.1524" layer="91"/>
<wire x1="38.1" y1="15.24" x2="38.1" y2="30.48" width="0.1524" layer="91"/>
<wire x1="38.1" y1="30.48" x2="38.1" y2="43.18" width="0.1524" layer="91"/>
<pinref part="R5" gate="G$1" pin="1"/>
<junction x="38.1" y="30.48"/>
<wire x1="7.62" y1="43.18" x2="38.1" y2="43.18" width="0.1524" layer="91"/>
<junction x="7.62" y="43.18"/>
</segment>
</net>
<net name="5VDC" class="0">
<segment>
<wire x1="7.62" y1="38.1" x2="5.08" y2="38.1" width="0.1524" layer="91"/>
<label x="5.08" y="38.1" size="1.27" layer="95" rot="R180" xref="yes"/>
<pinref part="U$3" gate="G$1" pin="4"/>
</segment>
<segment>
<pinref part="U2" gate="G$1" pin="VCC"/>
<wire x1="5.08" y1="15.24" x2="0" y2="15.24" width="0.1524" layer="91"/>
<label x="0" y="15.24" size="1.27" layer="95" rot="R180" xref="yes"/>
</segment>
<segment>
<label x="-50.8" y="-33.02" size="1.27" layer="95" rot="R180" xref="yes"/>
<wire x1="-50.8" y1="-33.02" x2="-40.64" y2="-33.02" width="0.1524" layer="91"/>
<pinref part="C6" gate="G$1" pin="1"/>
<pinref part="C5" gate="G$1" pin="1"/>
<wire x1="-40.64" y1="-33.02" x2="-30.48" y2="-33.02" width="0.1524" layer="91"/>
<junction x="-40.64" y="-33.02"/>
<pinref part="C8" gate="G$1" pin="1"/>
</segment>
<segment>
<pinref part="IC1" gate="G$1" pin="VCC"/>
<wire x1="2.54" y1="-20.32" x2="-2.54" y2="-20.32" width="0.1524" layer="91"/>
<label x="-2.54" y="-20.32" size="1.27" layer="95" rot="R180" xref="yes"/>
</segment>
<segment>
<pinref part="LED1" gate="G$1" pin="A"/>
<wire x1="63.5" y1="40.64" x2="63.5" y2="43.18" width="0.1524" layer="91"/>
<label x="63.5" y="43.18" size="1.27" layer="95" rot="R90" xref="yes"/>
</segment>
<segment>
<pinref part="J1" gate="G$1" pin="PWR"/>
<wire x1="-43.18" y1="43.18" x2="-40.64" y2="43.18" width="0.1524" layer="91"/>
<label x="-40.64" y="43.18" size="1.27" layer="95" xref="yes"/>
</segment>
</net>
<net name="12VDC" class="0">
<segment>
<wire x1="7.62" y1="33.02" x2="5.08" y2="33.02" width="0.1524" layer="91"/>
<label x="5.08" y="33.02" size="1.27" layer="95" rot="R180" xref="yes"/>
<pinref part="U$3" gate="G$1" pin="6"/>
</segment>
</net>
<net name="3.3VDC" class="0">
<segment>
<wire x1="7.62" y1="30.48" x2="5.08" y2="30.48" width="0.1524" layer="91"/>
<label x="5.08" y="30.48" size="1.27" layer="95" rot="R180" xref="yes"/>
<pinref part="U$3" gate="G$1" pin="7"/>
</segment>
</net>
<net name="IN2" class="0">
<segment>
<wire x1="7.62" y1="27.94" x2="5.08" y2="27.94" width="0.1524" layer="91"/>
<label x="5.08" y="27.94" size="1.27" layer="95" rot="R180" xref="yes"/>
<pinref part="U$3" gate="G$1" pin="8"/>
</segment>
</net>
<net name="N$4" class="0">
<segment>
<wire x1="43.18" y1="12.7" x2="33.02" y2="12.7" width="0.1524" layer="91"/>
<pinref part="U2" gate="G$1" pin="PB1(MISO)"/>
<pinref part="R2" gate="G$1" pin="1"/>
</segment>
</net>
<net name="N$5" class="0">
<segment>
<wire x1="53.34" y1="12.7" x2="58.42" y2="12.7" width="0.1524" layer="91"/>
<pinref part="R2" gate="G$1" pin="2"/>
<pinref part="Q1" gate="G$1" pin="B"/>
</segment>
</net>
<net name="N$1" class="0">
<segment>
<wire x1="63.5" y1="20.32" x2="63.5" y2="17.78" width="0.1524" layer="91"/>
<pinref part="Q1" gate="G$1" pin="C"/>
<pinref part="R1" gate="G$1" pin="1"/>
</segment>
</net>
<net name="85_TX" class="0">
<segment>
<pinref part="U2" gate="G$1" pin="PB4(ADC2)"/>
<wire x1="33.02" y1="5.08" x2="35.56" y2="5.08" width="0.1524" layer="91"/>
<label x="43.18" y="5.08" size="1.27" layer="95" xref="yes"/>
<wire x1="35.56" y1="5.08" x2="43.18" y2="5.08" width="0.1524" layer="91"/>
<junction x="35.56" y="5.08"/>
<wire x1="35.56" y1="5.08" x2="35.56" y2="-22.86" width="0.1524" layer="91"/>
<pinref part="IC1" gate="G$1" pin="RXD"/>
<wire x1="35.56" y1="-22.86" x2="33.02" y2="-22.86" width="0.1524" layer="91"/>
</segment>
</net>
<net name="85_RX" class="0">
<segment>
<pinref part="U2" gate="G$1" pin="PB3(ADC3)"/>
<wire x1="33.02" y1="7.62" x2="40.64" y2="7.62" width="0.1524" layer="91"/>
<label x="43.18" y="7.62" size="1.27" layer="95" xref="yes"/>
<wire x1="40.64" y1="7.62" x2="43.18" y2="7.62" width="0.1524" layer="91"/>
<wire x1="40.64" y1="-30.48" x2="40.64" y2="7.62" width="0.1524" layer="91"/>
<junction x="40.64" y="7.62"/>
<pinref part="IC1" gate="G$1" pin="TXD"/>
<wire x1="40.64" y1="-30.48" x2="33.02" y2="-30.48" width="0.1524" layer="91"/>
</segment>
</net>
<net name="OUT1" class="0">
<segment>
<pinref part="U$3" gate="G$1" pin="3"/>
<wire x1="7.62" y1="40.64" x2="5.08" y2="40.64" width="0.1524" layer="91"/>
<label x="5.08" y="40.64" size="1.27" layer="95" rot="R180" xref="yes"/>
<wire x1="7.62" y1="40.64" x2="35.56" y2="40.64" width="0.1524" layer="91"/>
<junction x="7.62" y="40.64"/>
<pinref part="U2" gate="G$1" pin="PB2(SCK/ADC1)"/>
<wire x1="35.56" y1="40.64" x2="35.56" y2="25.4" width="0.1524" layer="91"/>
<wire x1="35.56" y1="25.4" x2="35.56" y2="10.16" width="0.1524" layer="91"/>
<wire x1="35.56" y1="10.16" x2="33.02" y2="10.16" width="0.1524" layer="91"/>
<pinref part="R3" gate="G$1" pin="1"/>
<junction x="35.56" y="25.4"/>
</segment>
</net>
<net name="N$2" class="0">
<segment>
<wire x1="63.5" y1="30.48" x2="63.5" y2="33.02" width="0.1524" layer="91"/>
<pinref part="LED1" gate="G$1" pin="C"/>
<pinref part="R1" gate="G$1" pin="2"/>
</segment>
</net>
<net name="N$12" class="0">
<segment>
<wire x1="-20.32" y1="-15.24" x2="-20.32" y2="-17.78" width="0.1524" layer="91"/>
<pinref part="U$1" gate="G$1" pin="P1"/>
<pinref part="R14" gate="G$1" pin="2"/>
</segment>
</net>
<net name="N$16" class="0">
<segment>
<wire x1="-12.7" y1="-33.02" x2="-12.7" y2="-30.48" width="0.1524" layer="91"/>
<pinref part="IC1" gate="G$1" pin="3V3OUT"/>
<wire x1="-12.7" y1="-30.48" x2="-12.7" y2="-17.78" width="0.1524" layer="91"/>
<wire x1="-12.7" y1="-17.78" x2="-12.7" y2="-15.24" width="0.1524" layer="91"/>
<wire x1="2.54" y1="-15.24" x2="-12.7" y2="-15.24" width="0.1524" layer="91"/>
<pinref part="IC1" gate="G$1" pin="!RESET"/>
<wire x1="2.54" y1="-17.78" x2="-12.7" y2="-17.78" width="0.1524" layer="91"/>
<junction x="-12.7" y="-17.78"/>
<pinref part="IC1" gate="G$1" pin="VCCIO"/>
<wire x1="33.02" y1="-25.4" x2="35.56" y2="-25.4" width="0.1524" layer="91"/>
<wire x1="35.56" y1="-25.4" x2="35.56" y2="-35.56" width="0.1524" layer="91"/>
<wire x1="35.56" y1="-35.56" x2="-7.62" y2="-35.56" width="0.1524" layer="91"/>
<wire x1="-7.62" y1="-35.56" x2="-7.62" y2="-30.48" width="0.1524" layer="91"/>
<wire x1="-7.62" y1="-30.48" x2="-12.7" y2="-30.48" width="0.1524" layer="91"/>
<junction x="-12.7" y="-30.48"/>
<pinref part="C7" gate="G$1" pin="1"/>
</segment>
</net>
<net name="N$17" class="0">
<segment>
<wire x1="-20.32" y1="-27.94" x2="-20.32" y2="-30.48" width="0.1524" layer="91"/>
<pinref part="IC1" gate="G$1" pin="CBUS0"/>
<wire x1="2.54" y1="-27.94" x2="-20.32" y2="-27.94" width="0.1524" layer="91"/>
<pinref part="R14" gate="G$1" pin="1"/>
<junction x="-20.32" y="-27.94"/>
<pinref part="R15" gate="G$1" pin="2"/>
</segment>
</net>
<net name="N$13" class="0">
<segment>
<pinref part="IC1" gate="G$1" pin="USBDM"/>
<wire x1="0" y1="-12.7" x2="2.54" y2="-12.7" width="0.1524" layer="91"/>
<pinref part="R16" gate="G$1" pin="2"/>
</segment>
</net>
<net name="N$18" class="0">
<segment>
<pinref part="IC1" gate="G$1" pin="USBDP"/>
<wire x1="43.18" y1="-12.7" x2="33.02" y2="-12.7" width="0.1524" layer="91"/>
<pinref part="R13" gate="G$1" pin="1"/>
</segment>
</net>
<net name="N$9" class="0">
<segment>
<wire x1="-20.32" y1="-12.7" x2="-15.24" y2="-12.7" width="0.1524" layer="91"/>
<pinref part="U$1" gate="G$1" pin="P2"/>
<pinref part="R16" gate="G$1" pin="1"/>
<pinref part="C1" gate="G$1" pin="2"/>
<wire x1="-15.24" y1="-12.7" x2="-10.16" y2="-12.7" width="0.1524" layer="91"/>
<junction x="-15.24" y="-12.7"/>
</segment>
</net>
<net name="N$10" class="0">
<segment>
<wire x1="-20.32" y1="-10.16" x2="2.54" y2="-10.16" width="0.1524" layer="91"/>
<wire x1="2.54" y1="-10.16" x2="2.54" y2="-7.62" width="0.1524" layer="91"/>
<wire x1="2.54" y1="-7.62" x2="53.34" y2="-7.62" width="0.1524" layer="91"/>
<wire x1="53.34" y1="-7.62" x2="53.34" y2="-12.7" width="0.1524" layer="91"/>
<pinref part="U$1" gate="G$1" pin="P3"/>
<pinref part="R13" gate="G$1" pin="2"/>
<pinref part="C2" gate="G$1" pin="1"/>
<junction x="2.54" y="-7.62"/>
</segment>
</net>
<net name="IN1" class="0">
<segment>
<pinref part="U$3" gate="G$1" pin="1"/>
<wire x1="7.62" y1="45.72" x2="5.08" y2="45.72" width="0.1524" layer="91"/>
<label x="5.08" y="45.72" size="1.27" layer="95" rot="R180" xref="yes"/>
</segment>
</net>
</nets>
</sheet>
</sheets>
</schematic>
</drawing>
<compatibility>
<note version="6.3" minversion="6.2.2" severity="warning">
Since Version 6.2.2 text objects can contain more than one line,
which will not be processed correctly with this version.
</note>
</compatibility>
</eagle>
